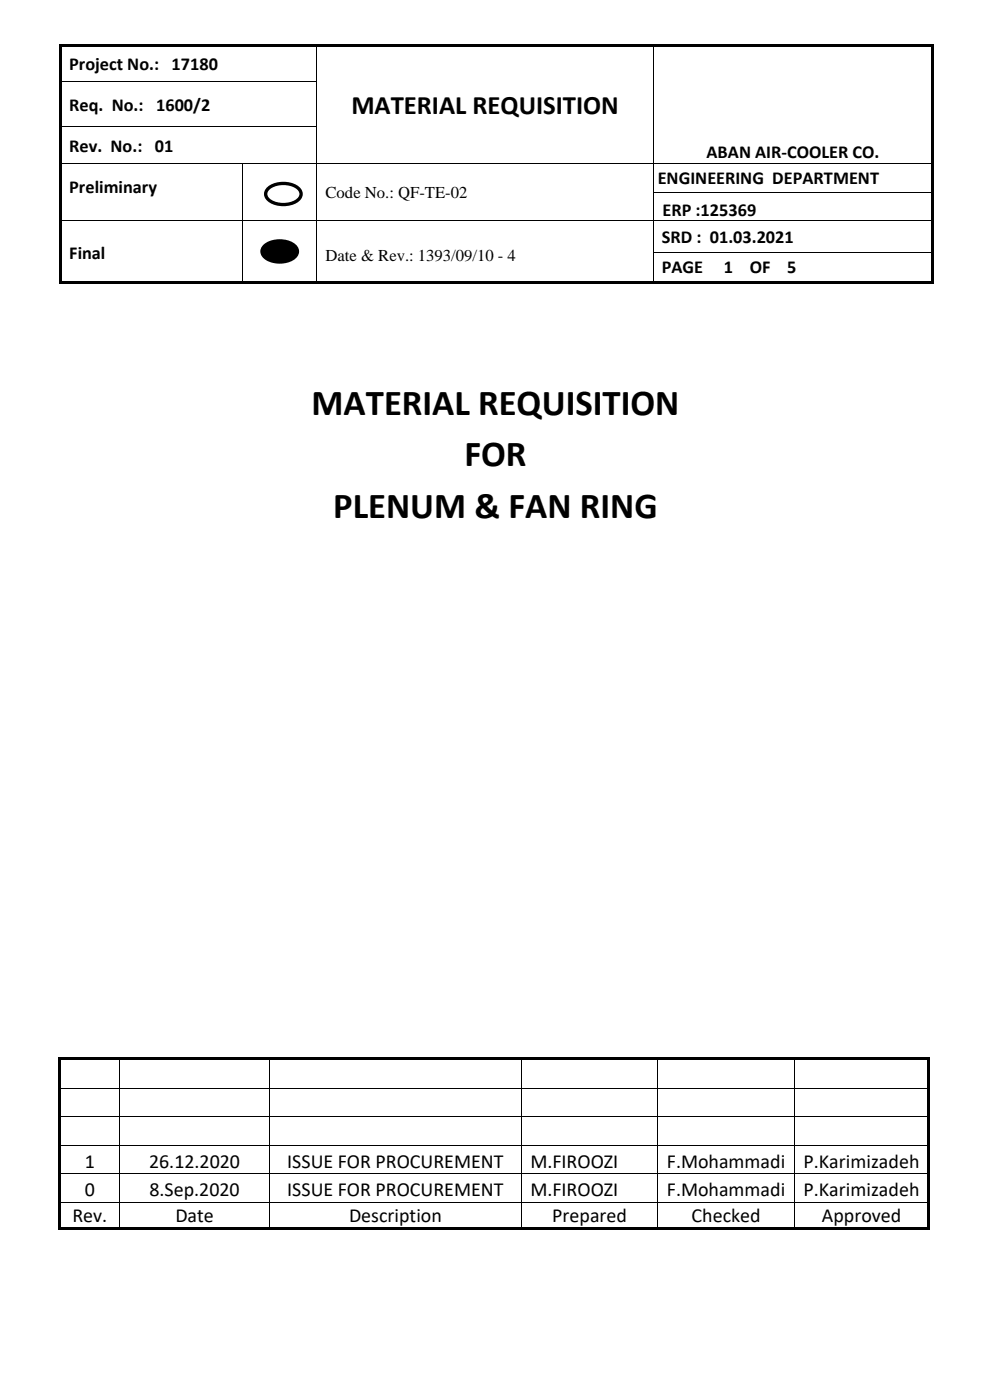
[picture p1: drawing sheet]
<svg xmlns="http://www.w3.org/2000/svg" width="210mm" height="297mm" viewBox="0 0 210 297" stroke-linecap="round" stroke-linejoin="round" font-family="sans-serif">
<g fill="#000">
<path d="M12.5 9.3h.5v.5h-.5zM13 9.3h54v.5h-54zM67 9.3h.5v.5h-.5zM67 17.2h.2v.5h-.2zM67.5 9.3h70.9v.5h-70.9zM138.4 9.3h.6v.5h-.6zM138.4 17.2h.2v.5h-.2zM139 9.3h58.4v.5h-58.4zM197.4 9.3h.5v.5h-.5zM12.5 34.5h.5v.2h-.5zM51.3 34.5h.2v.2h-.2zM67 26.6h.2v.6h-.2z"/>
<path d="M67 34.5h.2v.2h-.2zM138.4 26.6h.2v.6h-.2zM138.4 34.5h.2v.2h-.2zM197.4 34.5h.5v.2h-.5zM12.5 40.8h.5v.2h-.5zM12.5 46.8h.5v.2h-.5zM12.5 53.4h.5v.2h-.5zM51.3 40.8h.2v.2h-.2zM51.3 46.8h.2v.2h-.2zM51.3 53.4h.2v.2h-.2zM67 40.8h.2v.2h-.2zM67 46.8h.2v.2h-.2z"/>
<path d="M67 53.4h.2v.2h-.2zM138.4 40.8h.2v.2h-.2zM138.4 46.8h.2v.2h-.2zM138.4 53.4h.2v.2h-.2zM197.4 40.8h.5v.2h-.5zM197.4 46.8h.5v.2h-.5zM197.4 53.4h.5v.2h-.5zM12.5 59.7h.5v.5h-.5zM13 59.7h38.3v.5h-38.3zM51.3 59.7h.6v.5h-.6zM51.9 59.7h15.1v.5h-15.1zM67 59.7h.5v.5h-.5z"/>
<path d="M67.5 59.7h70.9v.5h-70.9zM138.4 59.7h.6v.5h-.6zM139 59.7h58.4v.5h-58.4zM197.4 59.7h.5v.5h-.5z"/>
</g>
<g fill="#000">
<path d="M12.5 9.8h.5v7.4h-.5z" fill-rule="evenodd"/>
<path d="M12.5 17.2h.5v.5h-.5z" fill-rule="evenodd"/>
<path d="M197.4 9.8h.5v7.4h-.5z" fill-rule="evenodd"/>
<path d="M197.4 17.2h.5v.5h-.5z" fill-rule="evenodd"/>
<path d="M12.5 17.7h.5v8.9h-.5z" fill-rule="evenodd"/>
<path d="M12.5 26.6h.5v.6h-.5z" fill-rule="evenodd"/>
<path d="M12.5 27.2h.5v7.3h-.5z" fill-rule="evenodd"/>
<path d="M197.4 17.7h.5v8.9h-.5z" fill-rule="evenodd"/>
<path d="M197.4 26.6h.5v.6h-.5z" fill-rule="evenodd"/>
<path d="M197.4 27.2h.5v7.3h-.5z" fill-rule="evenodd"/>
<path d="M12.5 34.7h.5v6.1h-.5z" fill-rule="evenodd"/>
<path d="M12.5 41h.5v5.8h-.5z" fill-rule="evenodd"/>
<path d="M12.5 47h.5v6.4h-.5z" fill-rule="evenodd"/>
<path d="M12.5 53.6h.5v6.1h-.5z" fill-rule="evenodd"/>
<path d="M55.9 52.4a5.2 5.2 0 0 1 6.8 0 1.73 1.73 0 0 1-1.1 2.7 5.3 5.3 0 0 1-5.7-.8 1.46 1.46 0 0 1 0-1.9z" fill-rule="evenodd"/>
<path d="M197.4 34.7h.5v6.1h-.5z" fill-rule="evenodd"/>
<path d="M197.4 41h.5v5.8h-.5z" fill-rule="evenodd"/>
<path d="M197.4 47h.5v6.4h-.5z" fill-rule="evenodd"/>
<path d="M197.4 53.6h.5v6.1h-.5z" fill-rule="evenodd"/>
</g>
<g fill="none" stroke="#000" stroke-width=".21">
<path d="M13 17.3h54M67.1 9.8v7.4M67.1 17.7v8.9M138.5 9.8v7.4M138.5 17.7v8.9M13 26.7h54M13 34.6h38.3M51.4 34.7v6.1M51.5 34.6h15.5M67.1 27.2v7.3M67.1 34.7v6.1M67.2 34.6h71.2"/>
<path d="M138.5 27.2v7.3M138.5 34.7v6.1M138.6 34.6h58.8M13 46.9h38.3M51.4 41v5.8M51.4 47v6.4M51.4 53.6v6.1M51.5 46.9h15.5M67.1 41v5.8M67.1 47v6.4M67.1 53.6v6.1M67.2 46.9h71.2"/>
<path d="M138.5 41v5.8M138.5 47v6.4M138.5 53.6v6.1M138.6 40.9h58.8M138.6 46.9h58.8M138.6 53.5h58.8"/>
</g>
<path d="M55.9 52.4a5.2 5.2 0 0 1 6.8 0 1.73 1.73 0 0 1-1.1 2.7 5.3 5.3 0 0 1-5.7-.8 1.46 1.46 0 0 1 0-1.9z" fill="none" stroke="#000" stroke-width=".71" stroke-linecap="butt"/>
<path d="M56.7 40.2a5.2 5.2 0 0 1 6.7 0 1.73 1.73 0 0 1-1 2.7 5.3 5.3 0 0 1-5.7-.8 1.46 1.46 0 0 1 0-1.9z" fill-rule="evenodd" fill="#fff"/>
<path d="M56.7 40.2a5.2 5.2 0 0 1 6.7 0 1.73 1.73 0 0 1-1 2.7 5.3 5.3 0 0 1-5.7-.8 1.46 1.46 0 0 1 0-1.9z" fill="none" stroke="#000" stroke-width=".71" stroke-linecap="butt"/>
<g fill="#000">
<path d="M12.4 224.3h.6v.6h-.6z" fill-rule="evenodd"/>
<path d="M12.4 224.3h.6v.6h-.6z" fill-rule="evenodd"/>
<path d="M12.4 224.9h.6v5.8h-.6z" fill-rule="evenodd"/>
<path d="M12.4 230.9h.6v5.9h-.6z" fill-rule="evenodd"/>
<path d="M13 224.3h12.3v.6h-12.3z" fill-rule="evenodd"/>
<path d="M25.3 224.3h.5v.6h-.5z" fill-rule="evenodd"/>
<path d="M25.8 224.3h31.2v.6h-31.2z" fill-rule="evenodd"/>
<path d="M57 224.3h.6v.6h-.6z" fill-rule="evenodd"/>
<path d="M57.6 224.3h52.8v.6h-52.8z" fill-rule="evenodd"/>
<path d="M110.4 224.3h.6v.6h-.6z" fill-rule="evenodd"/>
<path d="M111 224.3h28.4v.6h-28.4z" fill-rule="evenodd"/>
<path d="M139.4 224.3h.5v.6h-.5z" fill-rule="evenodd"/>
<path d="M139.9 224.3h28.4v.6h-28.4z" fill-rule="evenodd"/>
<path d="M168.3 224.3h.5v.6h-.5z" fill-rule="evenodd"/>
<path d="M168.8 224.3h27.8v.6h-27.8z" fill-rule="evenodd"/>
<path d="M196.6 224.3h.5v.6h-.5z" fill-rule="evenodd"/>
<path d="M196.6 224.3h.5v.6h-.5z" fill-rule="evenodd"/>
<path d="M196.6 224.9h.5v5.8h-.5z" fill-rule="evenodd"/>
<path d="M196.6 230.9h.5v5.9h-.5z" fill-rule="evenodd"/>
<path d="M12.4 237h.6v5.8h-.6z" fill-rule="evenodd"/>
<path d="M12.4 243h.6v5.9h-.6z" fill-rule="evenodd"/>
<path d="M12.4 249.1h.6v5.8h-.6z" fill-rule="evenodd"/>
<path d="M196.6 237h.5v5.8h-.5z" fill-rule="evenodd"/>
<path d="M196.6 243h.5v5.9h-.5z" fill-rule="evenodd"/>
<path d="M196.6 249.1h.5v5.8h-.5z" fill-rule="evenodd"/>
<path d="M12.4 255.1h.6v5.2h-.6z" fill-rule="evenodd"/>
<path d="M12.4 260.3h.6v.5h-.6z" fill-rule="evenodd"/>
<path d="M12.4 260.3h.6v.5h-.6z" fill-rule="evenodd"/>
<path d="M13 260.3h12.3v.5h-12.3z" fill-rule="evenodd"/>
<path d="M25.3 260.3h.5v.5h-.5z" fill-rule="evenodd"/>
<path d="M25.8 260.3h31.2v.5h-31.2z" fill-rule="evenodd"/>
<path d="M57 260.3h.6v.5h-.6z" fill-rule="evenodd"/>
<path d="M57.6 260.3h52.8v.5h-52.8z" fill-rule="evenodd"/>
<path d="M110.4 260.3h.6v.5h-.6z" fill-rule="evenodd"/>
<path d="M111 260.3h28.4v.5h-28.4z" fill-rule="evenodd"/>
<path d="M139.4 260.3h.5v.5h-.5z" fill-rule="evenodd"/>
<path d="M139.9 260.3h28.4v.5h-28.4z" fill-rule="evenodd"/>
<path d="M168.3 260.3h.5v.5h-.5z" fill-rule="evenodd"/>
<path d="M168.8 260.3h27.8v.5h-27.8z" fill-rule="evenodd"/>
<path d="M196.6 255.1h.5v5.2h-.5z" fill-rule="evenodd"/>
<path d="M196.6 260.3h.5v.5h-.5z" fill-rule="evenodd"/>
<path d="M196.6 260.3h.5v.5h-.5z" fill-rule="evenodd"/>
</g>
<g fill="none" stroke="#000" stroke-width=".21">
<path d="M13 230.8h12.3M13 236.9h12.3M25.4 224.9v5.8M25.4 230.9v5.9M25.4 237v5.8M25.5 230.8h31.5M25.5 236.9h31.5M57.1 224.9v5.8M57.1 230.9v5.9M57.1 237v5.8M57.2 230.8h53.2M57.2 236.9h53.2"/>
<path d="M110.5 224.9v5.8M110.5 230.9v5.9M110.5 237v5.8M110.6 230.8h28.8M110.6 236.9h28.8M139.4 224.9v5.8M139.4 230.9v5.9M139.4 237v5.8M139.5 230.8h28.8M139.5 236.9h28.8M168.4 224.9v5.8M168.4 230.9v5.9"/>
<path d="M168.4 237v5.8M168.4 230.8h28.2M168.4 236.9h28.2M13 242.9h12.3M13 249h12.3M13 255h12.3M25.4 243v5.9M25.4 249.1v5.8M25.4 255.1v5.2M25.5 242.9h31.5M25.5 249h31.5M25.5 255h31.5"/>
<path d="M57.1 243v5.9M57.1 249.1v5.8M57.1 255.1v5.2M57.2 242.9h53.2M57.2 249h53.2M57.2 255h53.2M110.5 243v5.9M110.5 249.1v5.8M110.5 255.1v5.2M110.6 242.9h28.8M110.6 249h28.8M110.6 255h28.8"/>
<path d="M139.4 243v5.9M139.4 249.1v5.8M139.4 255.1v5.2M139.5 242.9h28.8M139.5 249h28.8M139.5 255h28.8M168.4 243v5.9M168.4 249.1v5.8M168.4 255.1v5.2M168.4 242.9h28.2M168.4 249h28.2M168.4 255h28.2"/>
</g>
<g fill="#000">
<path d="M12.4 230.7h.6v.2h-.6zM12.4 236.8h.6v.2h-.6zM25.3 230.7h.2v.2h-.2zM25.3 236.8h.2v.2h-.2zM57 230.7h.2v.2h-.2zM57 236.8h.2v.2h-.2zM110.4 230.7h.2v.2h-.2zM110.4 236.8h.2v.2h-.2zM139.4 230.7h.1v.2h-.1zM139.4 236.8h.1v.2h-.1zM168.3 230.7h.1v.2h-.1zM168.3 236.8h.1v.2h-.1z"/>
<path d="M196.6 230.7h.5v.2h-.5zM196.6 236.8h.5v.2h-.5zM12.4 242.8h.6v.2h-.6zM12.4 248.9h.6v.2h-.6zM12.4 254.9h.6v.2h-.6zM25.3 242.8h.2v.2h-.2zM25.3 248.9h.2v.2h-.2zM25.3 254.9h.2v.2h-.2zM57 242.8h.2v.2h-.2zM57 248.9h.2v.2h-.2zM57 254.9h.2v.2h-.2zM110.4 242.8h.2v.2h-.2z"/>
<path d="M110.4 248.9h.2v.2h-.2zM110.4 254.9h.2v.2h-.2zM139.4 242.8h.1v.2h-.1zM139.4 248.9h.1v.2h-.1zM139.4 254.9h.1v.2h-.1zM168.3 242.8h.1v.2h-.1zM168.3 248.9h.1v.2h-.1zM168.3 254.9h.1v.2h-.1zM196.6 242.8h.5v.2h-.5zM196.6 248.9h.5v.2h-.5zM196.6 254.9h.5v.2h-.5z"/>
</g>
<g font-size="7.8">
<text x="66" y="88">MATERIAL REQUISITION</text>
<text x="98.4" y="98.9">FOR</text>
<text x="70.6" y="109.8">PLENUM &amp; FAN RING</text>
</g>
<text font-size="5.7" x="74.5" y="24.2">MATERIAL REQUISITION</text>
<g font-size="4.2">
<text x="18" y="247.7">1</text>
<text x="31.6" y="247.7">26.12.2020</text>
<text x="60.9" y="247.7">ISSUE FOR PROCUREMENT</text>
<text x="112.4" y="247.7">M.FIROOZI</text>
<text x="141.3" y="247.7">F.Mohammadi</text>
<text x="170.3" y="247.7">P.Karimizadeh</text>
<text x="18" y="253.8">0</text>
<text x="31.7" y="253.8">8.Sep.2020</text>
<text x="60.9" y="253.8">ISSUE FOR PROCUREMENT</text>
<text x="112.4" y="253.8">M.FIROOZI</text>
<text x="141.3" y="253.8">F.Mohammadi</text>
<text x="170.3" y="253.8">P.Karimizadeh</text>
<text x="15.3" y="259.1">Rev.</text>
<text x="37.2" y="259.1">Date</text>
<text x="74" y="259.1">Description</text>
<text x="117.1" y="259.1">Prepared</text>
<text x="146.6" y="259.1">Checked</text>
<text x="174.2" y="259.1">Approved</text>
</g>
<g font-size="3.9">
<text x="14.7" y="14.8">Project No.: 17180</text>
<text x="14.7" y="23.5">Req. No.: 1600/2</text>
<text x="14.7" y="32.2">Rev. No.: 01</text>
<text x="149.8" y="33.5">ABAN AIR-COOLER CO.</text>
<text x="14.7" y="41">Preliminary</text>
<text x="139.4" y="39.1">ENGINEERING DEPARTMENT</text>
<text x="140.4" y="45.8">ERP :125369</text>
<text x="140.3" y="51.5">SRD : 01.03.2021</text>
<text x="14.7" y="54.8">Final</text>
<text x="140.3" y="58">PAGE</text>
<text x="153.4" y="58">1</text>
<text x="158.9" y="58">OF</text>
<text x="166.8" y="58">5</text>
</g>
<g font-size="3.5">
<text x="69" y="42">Code No.: QF-TE-02</text>
<text x="69" y="55.3">Date &amp; Rev.: 1393/09/10 - 4</text>
</g>
</svg>
